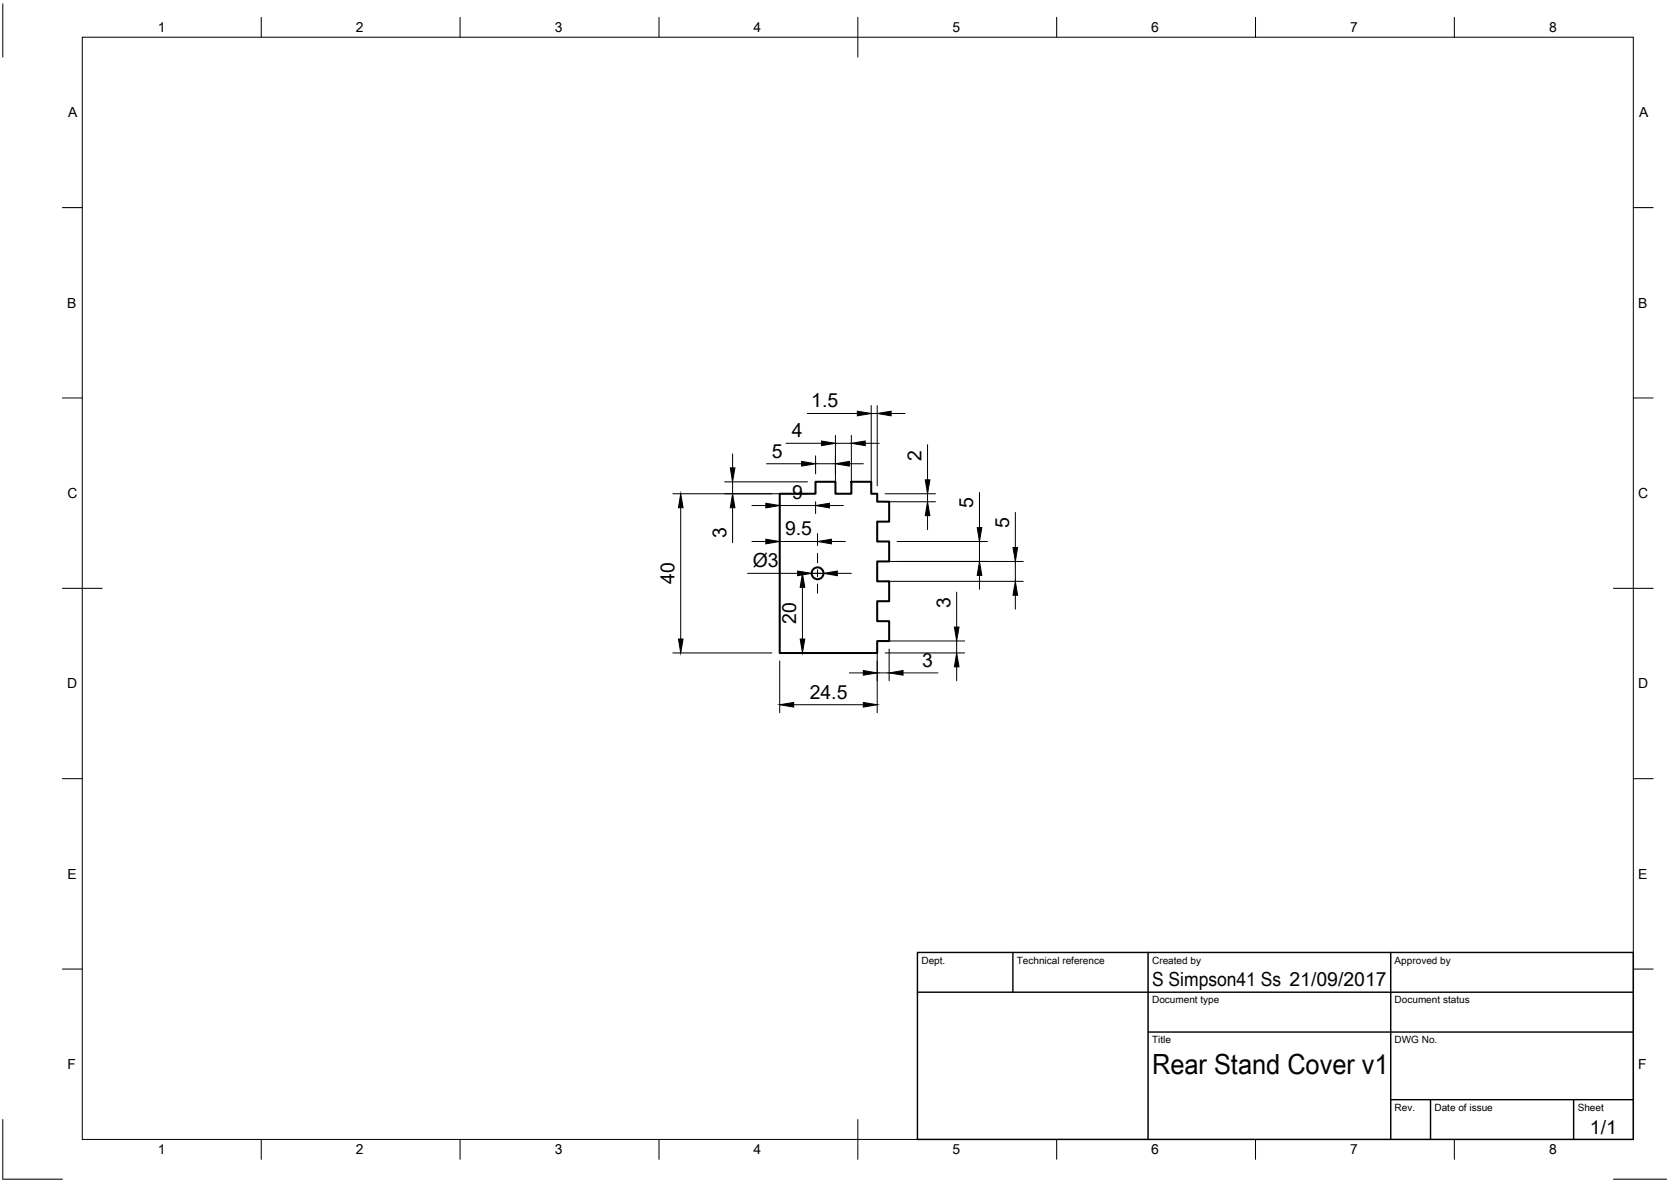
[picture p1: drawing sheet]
<svg xmlns="http://www.w3.org/2000/svg" width="420mm" height="297mm" viewBox="0 0 420 297" stroke-linecap="round" stroke-linejoin="round" font-family="sans-serif">
<!-- layer: Visible -->
<g fill="none" stroke="#000" stroke-width=".51">
<path d="M196.1 124.1h8.9v-3h5.1v3h4v-3h5v3h1.5v2h3v5h-3v5h3v5h-3v5h3v5h-3v5h3v5h-3v3h-24.5z"/>
<circle cx="205.6" cy="144.1" r="1.49"/>
</g>
<!-- layer: Border -->
<g fill="none" stroke="#000" stroke-width=".25">
<path d="M.7 1v13.4M20.7 9.4h390v276.9h-390zM65.7 4.4v5M115.7 4.4v5M165.7 4.4v5M215.7 4.4v10M265.7 4.4v5M315.7 4.4v5M365.7 4.4v5M15.7 52.2h5M410.7 52.2h5M15.7 100h5"/>
<path d="M410.7 100h5M15.7 147.8h10M405.7 147.8h10M15.7 195.7h5M410.7 195.7h5M15.7 243.5h5M410.7 243.5h5M.7 281.3v15h15M65.7 286.3v5M115.7 286.3v5M165.7 286.3v5M215.7 281.3v10"/>
<path d="M265.7 286.3v5M315.7 286.3v5M365.7 286.3v5M405.7 296.3h13.4"/>
</g>
<!-- layer: TitleBlock -->
<path d="M230.7 239.4h180v46.9h-180zM254.7 239.4v9.9M288.7 239.4v46.9M349.7 239.4v46.9M230.7 249.3h180M288.7 259.4h122M349.7 276.4h61M359.7 276.4v9.9M395.7 276.4v9.9" fill="none" stroke="#000" stroke-width=".36"/>
<!-- layer: Center Lines -->
<path d="M205.6 139.1v2.3M200.6 144.1h2.3M204.7 144.1h1.7M205.6 143.2v1.8M205.6 146.8v2.3M208.2 144.1h2.4" fill="none" stroke="#000" stroke-width=".25"/>
<!-- layer: Dimensions -->
<g fill="none" stroke="#000" stroke-width=".25">
<path d="M184.2 114.1v3.5M192.8 116.5h8.8M197.6 111.4h9M203 103.9h12.6M205.1 114.6v4.5M205.1 116.5h5M210.1 109.4v12.7M210.1 111.4h4M213.6 116.5h3.5M214.1 109.4v12.7M217.6 111.4h3.5M219.1 101.9v20.2"/>
<path d="M219.1 103.9h1.5M220.6 101.9v20.2M224.1 103.9h3.5M233.2 111.8v8.8M169.2 124.1h33.9M171.2 127.6v33M182.2 121.1h20.9M184.2 121.1v3M184.2 127.6v8.8M189.1 136.1h3.5M189.1 127h3.5M196.1 136.1h9.5"/>
<path d="M196.1 126.1v3M196.1 127h9M205.1 126.1v3M205.6 134.1v3M208.6 127h3.5M209.1 136.1h3.5M222.6 124.1h12.6M222.6 126.1h12.6M225.6 136.1h22.7M233.2 124.1v2M233.2 129.6v3.5M246.3 123.8v8.8"/>
<path d="M246.3 136.1v5M255.3 128.8v8.8M188 144.1h12.6M201.8 147.6v13M204.1 144.1h3M210.6 144.1h3.5M222.6 141.1h34.7M222.6 146.1h34.7M240.5 148.8v8.8M246.3 144.6v3.5M255.3 141.1v5M255.3 149.6v3.5"/>
<path d="M169.2 164.1h24.9M196.1 166.1v13M199.6 177.1h17.5M213.6 169.1h3.5M220.6 163.1v16M220.6 169.1h3M222.6 164.1h20M222.6 161.1h20M223.6 163.1v8M227.1 169.1h8.7M240.5 161.1v3M240.5 167.6v3.5"/>
</g>
<g fill="#000" stroke="#000" stroke-width=".25">
<path d="M183.6 117.6h1.2l-.6 3.5zM201.6 116l3.5 .5-3.5 .6zM206.6 110.8l3.5 .6-3.5 .6zM210.1 116.5l3.5-.5v1.1zM215.6 103.3l3.5 .6-3.5 .6zM214.1 111.4l3.5-.6v1.2zM220.6 103.9l3.5-.6v1.2zM171.2 124.1l.6 3.5h-1.2zM184.2 124.1l.6 3.5h-1.2zM192.6 135.5l3.5 .6-3.5 .6zM192.6 126.5l3.5 .5-3.5 .6zM205.1 127l3.5-.5v1.1z"/>
<path d="M205.6 136.1l3.5-.6v1.2zM233.2 126.1l.6 3.5h-1.2zM232.6 120.6h1.2l-.6 3.5zM245.7 132.6h1.2l-.6 3.5zM254.7 137.6h1.2l-.6 3.5zM200.6 143.5l3.5 .6-3.5 .6zM201.8 144.1l.6 3.5h-1.2zM207.1 144.1l3.5-.6v1.2zM240 157.6h1.1l-.6 3.5zM246.3 141.1l.6 3.5h-1.2zM255.3 146.1l.6 3.5h-1.2zM170.6 160.6h1.2l-.6 3.5z"/>
<path d="M196.1 177.1l3.5-.6v1.2zM201.2 160.6h1.2l-.6 3.5zM217.1 168.5l3.5 .6-3.5 .6zM217.1 176.5l3.5 .6-3.5 .6zM223.6 169.1l3.5-.6v1.2zM240.5 164.1l.6 3.5h-1.1z"/>
</g>
<text font-size="7" x="289.7" y="269.9">Rear Stand Cover v1</text>
<g font-size="4.9">
<text x="204" y="102.4">1.5</text>
<text x="199.1" y="109.9">4</text>
<text x="194" y="115">5</text>
<text x="231.7" y="115.7" transform="rotate(-90 231.7 115.7)">2</text>
<text x="199.2" y="125.5">9</text>
<text x="244.7" y="127.8" transform="rotate(-90 244.7 127.8)">5</text>
<text x="182.7" y="135.1" transform="rotate(-90 182.7 135.1)">3</text>
<text x="197.4" y="134.5">9.5</text>
<text x="253.7" y="132.8" transform="rotate(-90 253.7 132.8)">5</text>
<text x="189.3" y="142.5">Ø3</text>
<text x="169.6" y="146.7" transform="rotate(-90 169.6 146.7)">40</text>
<text x="239" y="152.8" transform="rotate(-90 239 152.8)">3</text>
<text x="200.2" y="156.8" transform="rotate(-90 200.2 156.8)">20</text>
<text x="231.8" y="167.5">3</text>
<text x="203.6" y="175.6">24.5</text>
<text x="289.7" y="247.8">S Simpson41 Ss 21/09/2017</text>
<text x="399.8" y="284.9">1/1</text>
</g>
<g font-size="3.5">
<text x="39.7" y="8.1">1</text>
<text x="89.5" y="8.1">2</text>
<text x="139.5" y="8.1">3</text>
<text x="189.4" y="8.1">4</text>
<text x="239.5" y="8.1">5</text>
<text x="289.4" y="8.1">6</text>
<text x="339.5" y="8.1">7</text>
<text x="389.5" y="8.1">8</text>
<text x="17.1" y="29.5">A</text>
<text x="412.1" y="29.5">A</text>
<text x="16.9" y="77.3">B</text>
<text x="411.9" y="77.3">B</text>
<text x="16.9" y="125.2">C</text>
<text x="411.9" y="125.2">C</text>
<text x="16.9" y="173">D</text>
<text x="411.9" y="173">D</text>
<text x="16.9" y="220.9">E</text>
<text x="411.9" y="220.9">E</text>
<text x="16.9" y="268.7">F</text>
<text x="411.9" y="268.7">F</text>
<text x="39.7" y="290.1">1</text>
<text x="89.5" y="290.1">2</text>
<text x="139.5" y="290.1">3</text>
<text x="189.4" y="290.1">4</text>
<text x="239.5" y="290.1">5</text>
<text x="289.4" y="290.1">6</text>
<text x="339.5" y="290.1">7</text>
<text x="389.5" y="290.1">8</text>
</g>
<g font-size="2.5">
<text x="231.7" y="242.1">Dept.</text>
<text x="255.7" y="242.1">Technical reference</text>
<text x="289.7" y="242.1">Created by</text>
<text x="350.7" y="242.1">Approved by</text>
<text x="289.7" y="252.1">Document type</text>
<text x="350.7" y="252.1">Document status</text>
<text x="289.7" y="262.1">Title</text>
<text x="350.7" y="262.1">DWG No.</text>
<text x="350.7" y="279.1">Rev.</text>
<text x="360.7" y="279.1">Date of issue</text>
<text x="396.7" y="279.1">Sheet</text>
</g>
</svg>
